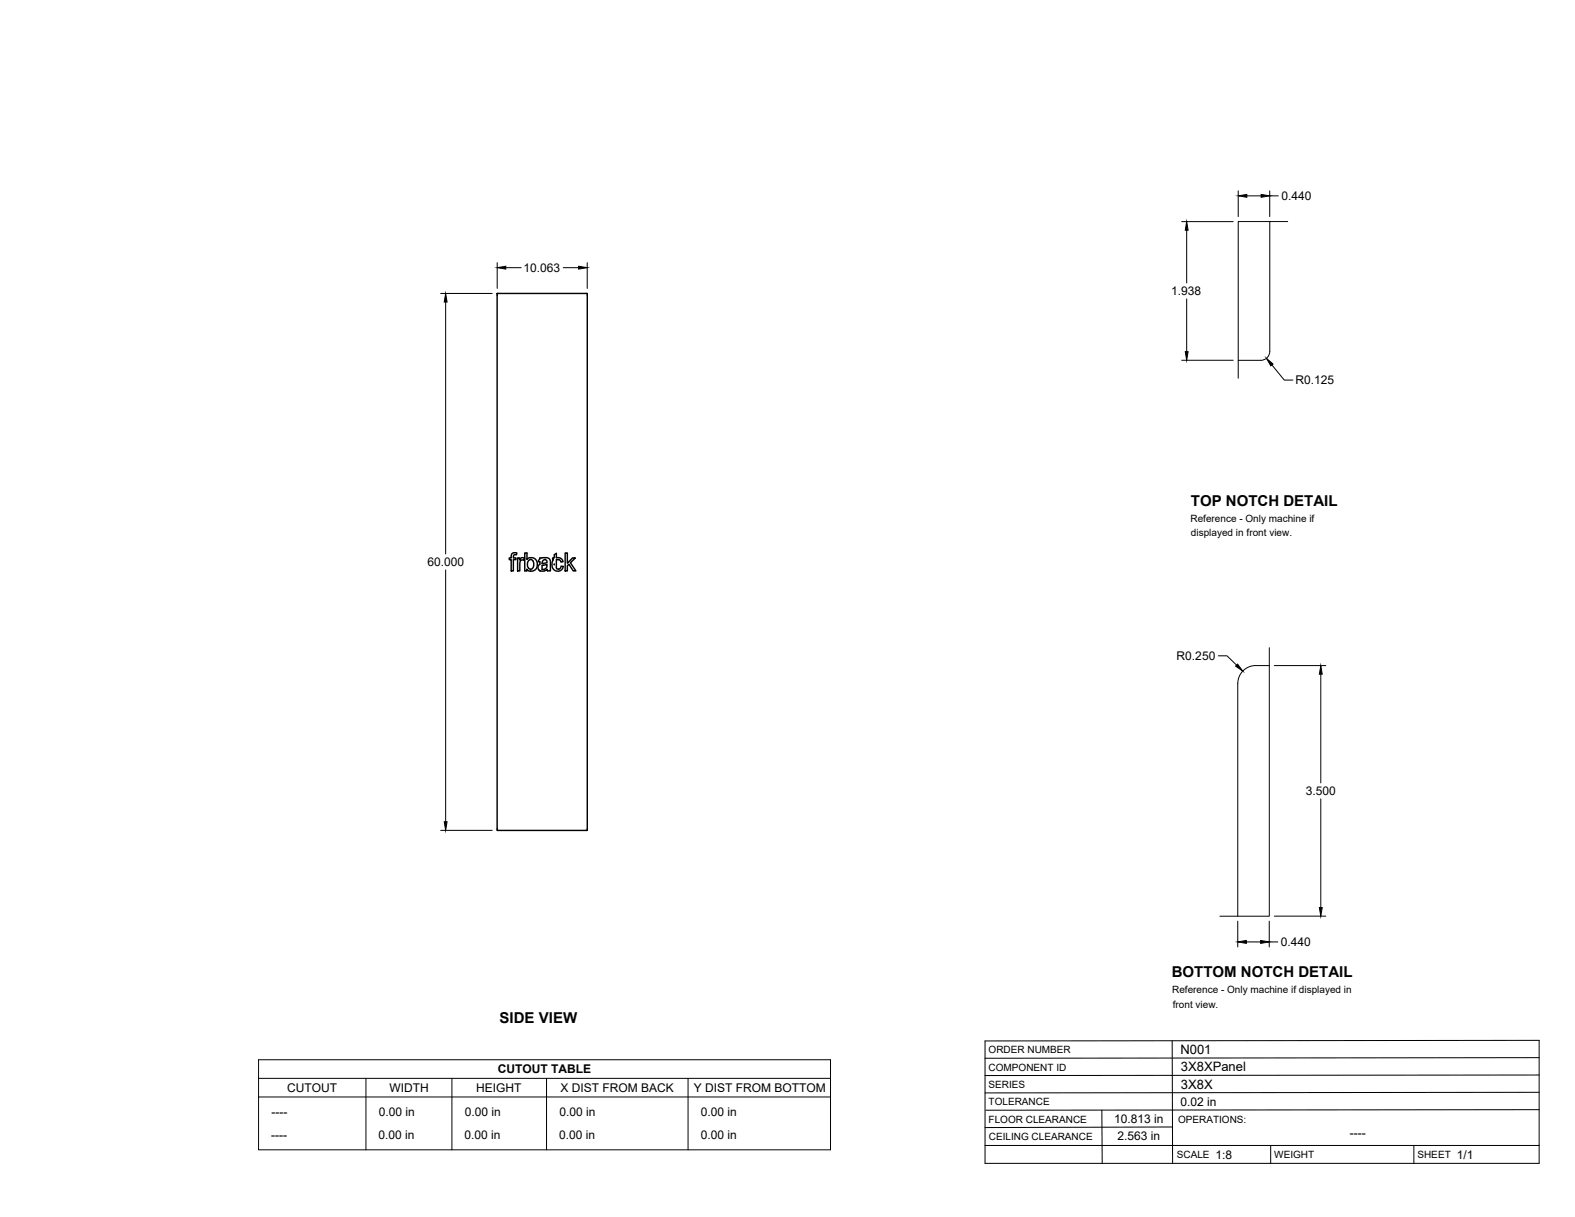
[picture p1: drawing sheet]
<svg xmlns="http://www.w3.org/2000/svg" width="559mm" height="432mm" viewBox="0 0 559 432" stroke-linecap="round" stroke-linejoin="round" font-family="sans-serif">
<!-- layer: Visible -->
<path d="M176.4 104.1h32v190.5h-32zM181.6 196.5l.7-.4 1.1 .1-.1 .7a.73 .73 0 0 0-.8-.1 .73 .73 0 0 0-.4 .7v.5h.9v.6h-.9v4h-.7v-4h-.7v-.6h.7zM183.6 198h.7v.6a1.12 1.12 0 0 1 1.8-.5l-.2 .7-.4-.1a1.07 1.07 0 0 0-1.1 1.5v2.4h-.8zM186.2 196.2h.8v2.2l.6-.4 .8-.1a2.35 2.35 0 0 1 2.2 3.1 2.35 2.35 0 0 1-3.7 1v.6h-.7zM187.5 198.9h.1a1.16 1.16 0 0 1 1.4-.1 1.16 1.16 0 0 1 .4 1.5l-.1 .8a1 1 0 0 1-1 .9 1 1 0 0 1-1-.9l-.2-1.2zM191.6 198l2.7-.1 .5 .3 .4 .8 .1 3.6h-1l-.2-.6-1.3 .6a1.36 1.36 0 0 1-1.8-.6 1.36 1.36 0 0 1 .6-1.8v-.9h-.6zM192.7 198.8a.74 .74 0 0 1 1-.1 .74 .74 0 0 1 .2 1l-1.6 .2zM196.6 196.8l.8-.5v1.6a1.85 1.85 0 0 1 2.4 1.4l-.8 .1-.6-.8h-1v2.9l.3 .4a.97 .97 0 0 0 1.4-1l.7 .1-.3 .9a2.1 2.1 0 0 1-2.6 .5 2.1 2.1 0 0 1-1.1-2.5l.5-1.3h-.2v-.6h.5zM200.5 196.2h.8v3.6l1.8-1.8h1.1l-1.8 1.7 1.9 2.9h-.9l-1.6-2.4-.5 .5v1.9h-.8zM186.9 202h.1M192.3 200.6l1.8-.4a1.43 1.43 0 0 1-1.8 1.8zM196.6 200.2v.2z" fill="none" stroke="#000" stroke-width=".51"/>
<!-- layer: Reference -->
<path d="M450.5 78.6v46.1M456.9 78.6h-17.6v55.6M177.2 104.1h-.8v.8M207.6 104.1h.8v.8M450.5 124.7a3.2 3.2 0 0 1-3.2 3.1h-8M450.3 236.2a12.8 12.8 0 0 0-7.7 .6 6.4 6.4 0 0 0-3.4 5.7l-.1 82.6M450.3 229.8v95.3h-17.5M176.4 293.8v.8h.8M208.4 293.8v.8h-.8" fill="none" stroke="#000" stroke-width=".35"/>
<!-- layer: Titleblock -->
<path d="M349.5 369.3l196.6-.2v43.7h-196.6zM415.9 369.3l.1 43.5M546.1 375.3l-196.6 .2M390.9 393.9l.2 18.9M416 399.9l-66.5 .2M546.1 393.7l-196.3 .2M546.1 387.6l-196.6 .2M546.1 381.4l-196.6 .2M349.5 406.4h196.6M450.8 406.4v6.4M501.6 406.4v6.4" fill="none" stroke="#000" stroke-width=".36"/>
<!-- layer: Custom Tables -->
<path d="M91.7 376h203v32h-203zM91.7 382.6h203M91.7 389.2h203M129.8 382.6v25.4M160.3 382.6v25.4M193.9 382.6v25.4M244.1 382.6v25.4" fill="none" stroke="#000" stroke-width=".35"/>
<!-- layer: FD_Dimensions -->
<g fill="none" stroke="#000" stroke-width=".35">
<path d="M419.2 78.6h18.3M439.3 67.7v9.2M442.4 69.5h5M450.5 67.7v9.2M450.5 69.5h3M176.4 93.2v9.1M179.5 95h5.4M199.8 95h5.5M208.3 93.2v9.1M421 81.7v18.7M156.3 104.1h18.3M158.1 107.2v89.4"/>
<path d="M421 106.1v18.7M419.2 127.8h18.3M451.3 129.5l4.4 5.4h3M158.1 202.2v89.4M432.3 232.7h3l3.4 3.3M452.1 236.2h18.3M468.6 239.2v38.6M156.3 294.6h18.3M468.6 283.4v38.6M439.1 326.8v9.2M442.2 334.2h5.1M450.3 326.8v9.2"/>
<path d="M450.3 334.2h3.1M452.1 325.1h18.3"/>
</g>
<g fill="#000" stroke="#000" stroke-width=".35">
<path d="M439.3 69.5l3.1-.5v1zM447.4 69l3.1 .5-3.1 .5zM176.4 95l3.1-.5v1zM205.3 94.5l3 .5-3 .5zM421 78.6l.5 3.1h-1zM158.1 104.1l.5 3.1h-1zM420.5 124.8h1l-.5 3zM449.3 127.1l2.4 2.1-.8 .6zM439.1 235.6l1.8 2.5-2.5-1.8zM468.6 236.2l.5 3h-1zM157.6 291.6h1l-.5 3zM439.1 334.2l3.1-.5v1z"/>
<path d="M447.3 333.7l3 .5-3 .5zM468.1 322h1l-.5 3.1z"/>
</g>
<g font-size="5.3">
<text x="422.6" y="179.5">TOP NOTCH DETAIL</text>
<text x="415.8" y="346.8">BOTTOM NOTCH DETAIL</text>
<text x="177.3" y="363.1">SIDE VIEW</text>
</g>
<g font-size="4.6">
<text x="418.8" y="373.8">N001</text>
<text x="419" y="380.1">3X8XPanel</text>
<text x="419" y="386.2">3X8X</text>
</g>
<g font-size="4.3">
<text x="454.6" y="71">0.440</text>
<text x="185.7" y="96.5">10.063</text>
<text x="415.6" y="104.7">1.938</text>
<text x="459.6" y="136.4">R0.125</text>
<text x="151.6" y="200.9">60.000</text>
<text x="417.5" y="234.2">R0.250</text>
<text x="463.3" y="282.1">3.500</text>
<text x="454.5" y="335.7">0.440</text>
<text x="176.6" y="380.8">CUTOUT TABLE</text>
<text x="101.9" y="387.4">CUTOUT</text>
<text x="138.2" y="387.4">WIDTH</text>
<text x="169" y="387.4">HEIGHT</text>
<text x="198.9" y="387.4">X DIST FROM BACK</text>
<text x="246.1" y="387.4">Y DIST FROM BOTTOM</text>
<text x="418.8" y="392.4">0.02 in</text>
<text x="96.3" y="396.1">----</text>
<text x="134.4" y="396.1">0.00 in</text>
<text x="164.9" y="396.1">0.00 in</text>
<text x="198.5" y="396.1">0.00 in</text>
<text x="248.7" y="396.1">0.00 in</text>
<text x="395.3" y="398.3">10.813 in</text>
<text x="96.2" y="404">----</text>
<text x="134.3" y="404">0.00 in</text>
<text x="164.8" y="404">0.00 in</text>
<text x="198.4" y="404">0.00 in</text>
<text x="248.6" y="404">0.00 in</text>
<text x="396.5" y="404.3">2.563 in</text>
<text x="478.9" y="403.2">----</text>
<text x="431.3" y="411.1">1:8</text>
<text x="516.9" y="411.1">1/1</text>
</g>
<g font-size="3.5">
<text x="422.4" y="185">Reference - Only machine if</text>
<text x="422.6" y="190.2">displayed in front view.</text>
<text x="415.9" y="352.4">Reference - Only machine if displayed in</text>
<text x="416.1" y="357.5">front view.</text>
<text x="350.8" y="373.6">ORDER NUMBER</text>
<text x="350.8" y="379.9">COMPONENT ID</text>
<text x="350.8" y="386.1">SERIES</text>
<text x="350.8" y="392.2">TOLERANCE</text>
<text x="350.8" y="398.4">FLOOR CLEARANCE</text>
<text x="418" y="398.4">OPERATIONS:</text>
<text x="350.8" y="404.4">CEILING CLEARANCE</text>
<text x="417.5" y="410.9">SCALE</text>
<text x="452.1" y="410.9">WEIGHT</text>
<text x="502.9" y="410.9">SHEET</text>
</g>
</svg>
